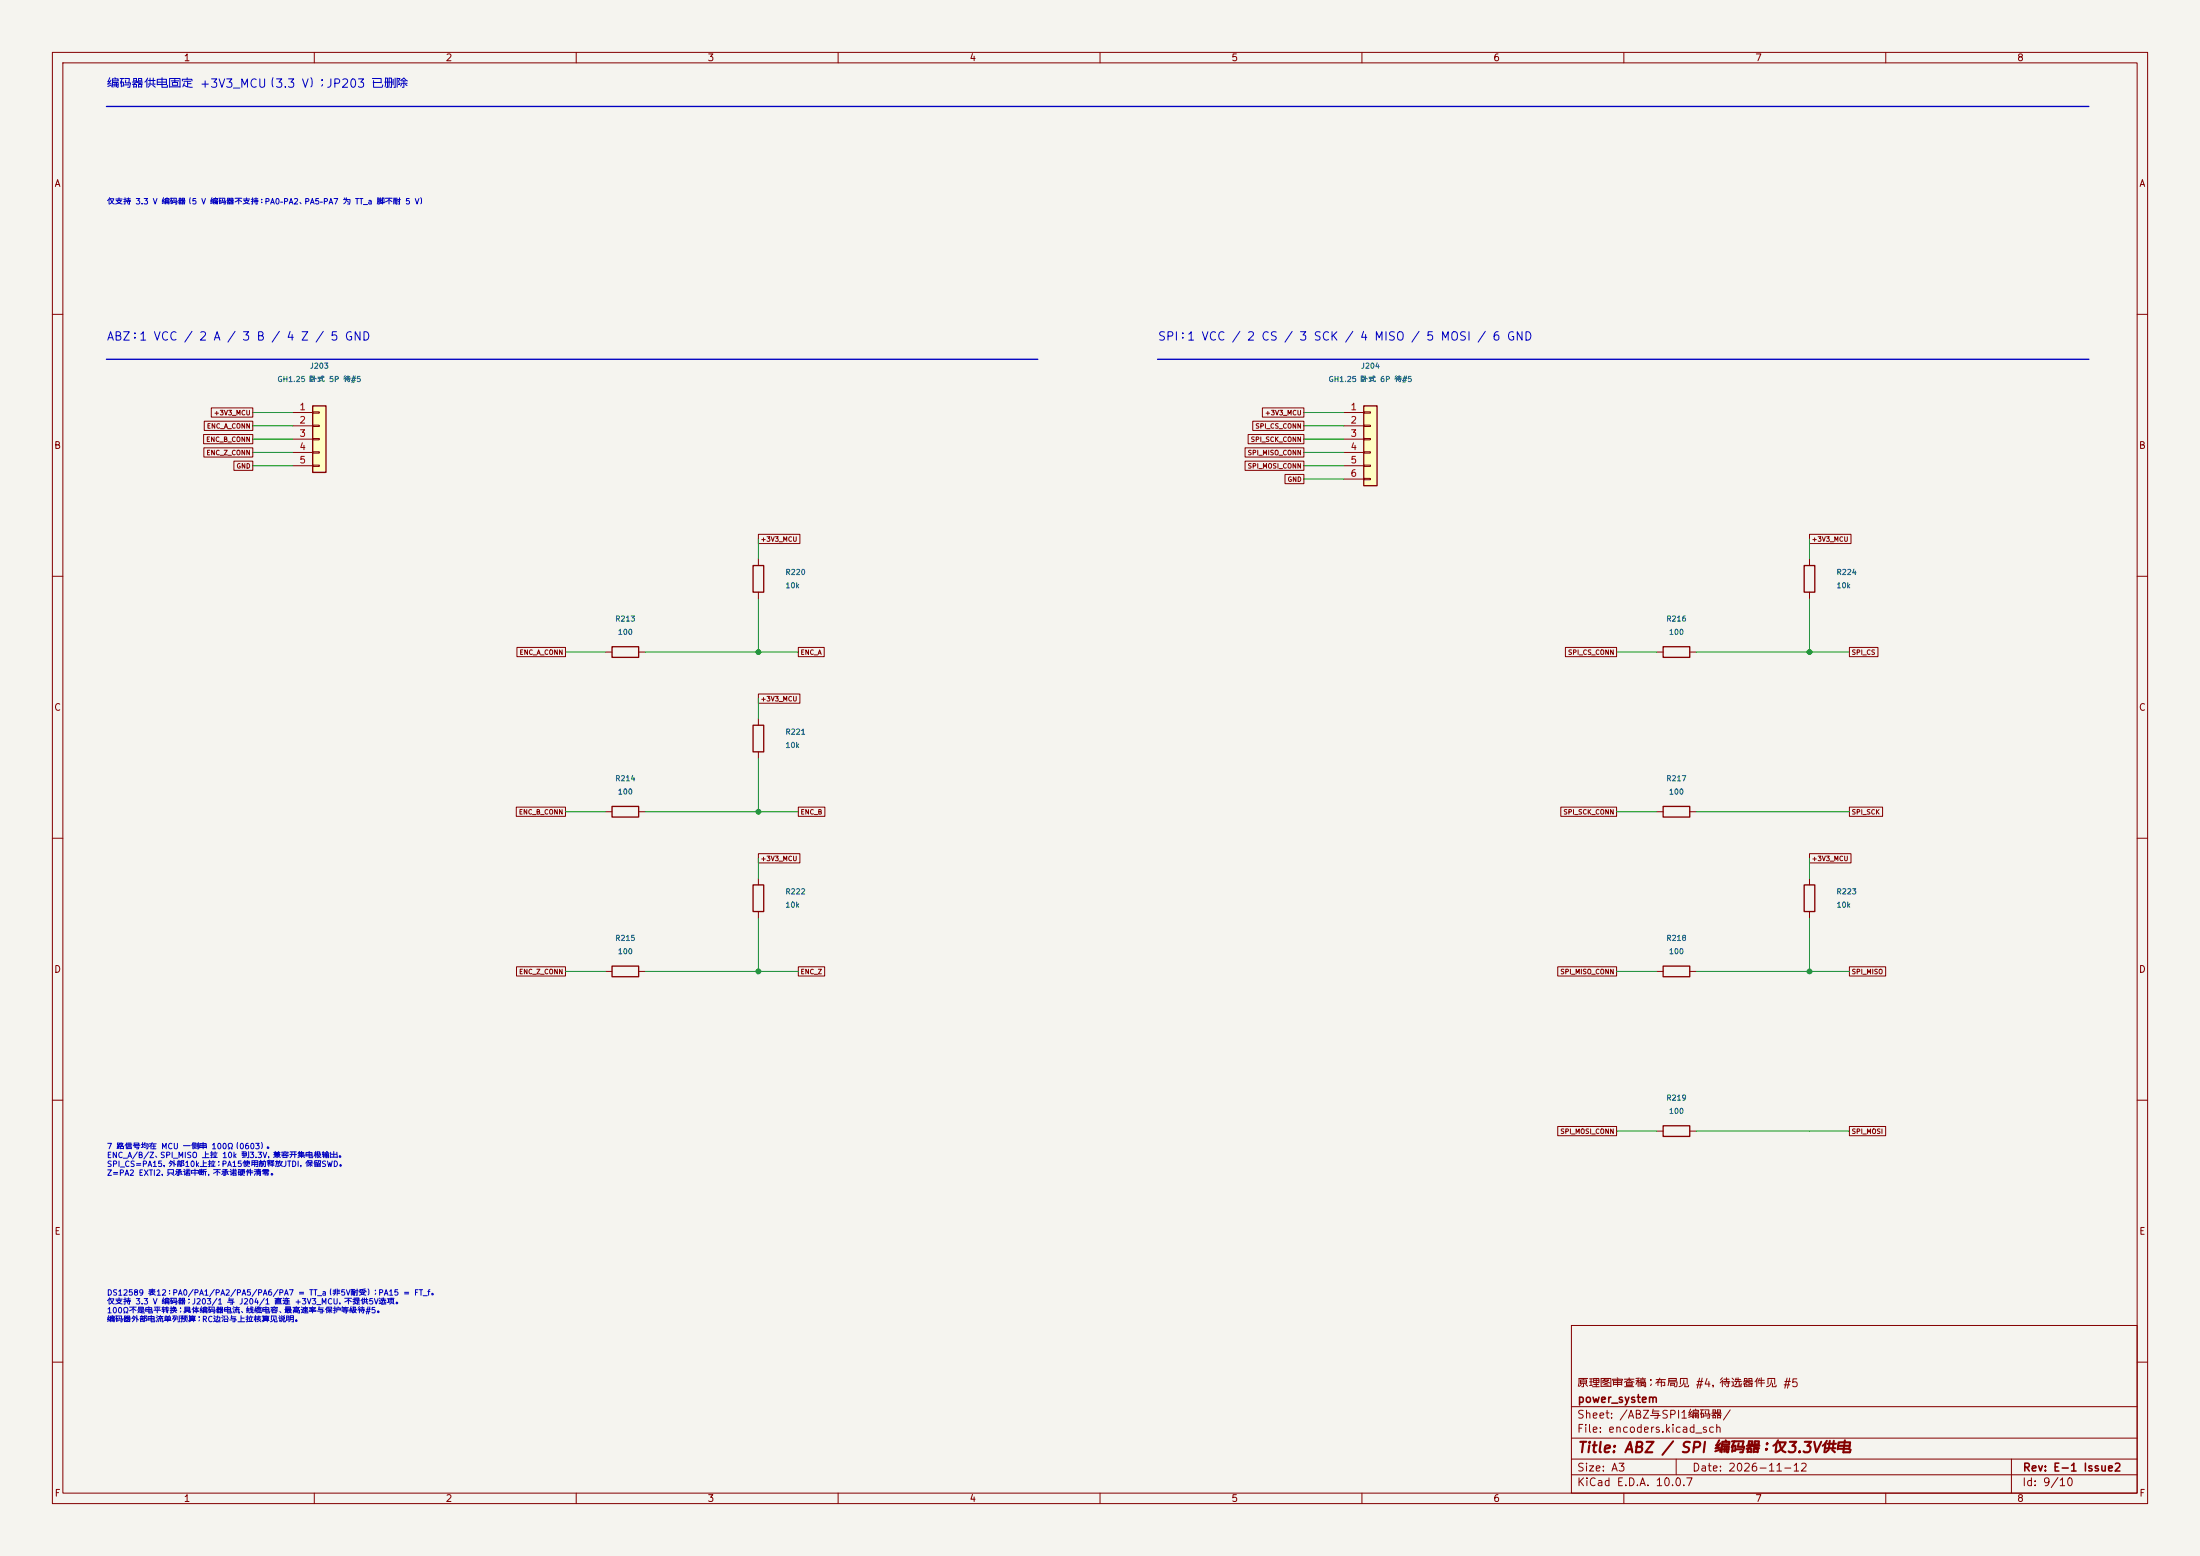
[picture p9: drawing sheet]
(kicad_sch
(version 20250114)
(generator "eeschema")
(generator_version "10.0")
(paper "A3")
(title_block (title "ABZ / SPI 编码器：仅3.3V供电") (date "2026-11-12") (rev "E-1 Issue2") (company "power_system") (comment 1 "原理图审查稿；布局见 #4，待选器件见 #5"))
(lib_symbols (symbol "Connector_Generic:Conn_01x05" (pin_names (offset 1.016) (hide yes)) (exclude_from_sim no) (in_bom yes) (on_board yes) (in_pos_files yes) (duplicate_pin_numbers_are_jumpers no) (property "Reference" "J" (at 0 7.62 0) (show_name no) (do_not_autoplace no) (effects (font (size 1.27 1.27)))) (property "Value" "Conn_01x05" (at 0 -7.62 0) (show_name no) (do_not_autoplace no) (effects (font (size 1.27 1.27)))) (property "Footprint" "" (at 0 0 0) (show_name no) (do_not_autoplace no) (hide yes) (effects (font (size 1.27 1.27)))) (property "Datasheet" "" (at 0 0 0) (show_name no) (do_not_autoplace no) (hide yes) (effects (font (size 1.27 1.27)))) (property "Description" "Generic connector, single row, 01x05, script generated (kicad-library-utils/schlib/autogen/connector/)" (at 0 0 0) (show_name no) (do_not_autoplace no) (hide yes) (effects (font (size 1.27 1.27)))) (property "ki_keywords" "connector" (at 0 0 0) (show_name no) (do_not_autoplace no) (hide yes) (effects (font (size 1.27 1.27)))) (property "ki_fp_filters" "Connector*:*_1x??_*" (at 0 0 0) (show_name no) (do_not_autoplace no) (hide yes) (effects (font (size 1.27 1.27)))) (symbol "Conn_01x05_1_1" (rectangle (start -1.27 6.35) (end 1.27 -6.35) (stroke (width 0.254) (type default)) (fill (type background))) (rectangle (start -1.27 5.207) (end 0 4.953) (stroke (width 0.1524) (type default)) (fill (type none))) (rectangle (start -1.27 2.667) (end 0 2.413) (stroke (width 0.1524) (type default)) (fill (type none))) (rectangle (start -1.27 0.127) (end 0 -0.127) (stroke (width 0.1524) (type default)) (fill (type none))) (rectangle (start -1.27 -2.413) (end 0 -2.667) (stroke (width 0.1524) (type default)) (fill (type none))) (rectangle (start -1.27 -4.953) (end 0 -5.207) (stroke (width 0.1524) (type default)) (fill (type none))) (pin passive line (at -5.08 5.08 0) (length 3.81) (name "Pin_1" (effects (font (size 1.27 1.27)))) (number "1" (effects (font (size 1.27 1.27))))) (pin passive line (at -5.08 2.54 0) (length 3.81) (name "Pin_2" (effects (font (size 1.27 1.27)))) (number "2" (effects (font (size 1.27 1.27))))) (pin passive line (at -5.08 0 0) (length 3.81) (name "Pin_3" (effects (font (size 1.27 1.27)))) (number "3" (effects (font (size 1.27 1.27))))) (pin passive line (at -5.08 -2.54 0) (length 3.81) (name "Pin_4" (effects (font (size 1.27 1.27)))) (number "4" (effects (font (size 1.27 1.27))))) (pin passive line (at -5.08 -5.08 0) (length 3.81) (name "Pin_5" (effects (font (size 1.27 1.27)))) (number "5" (effects (font (size 1.27 1.27)))))) (embedded_fonts no)) (symbol "Connector_Generic:Conn_01x06" (pin_names (offset 1.016) (hide yes)) (exclude_from_sim no) (in_bom yes) (on_board yes) (in_pos_files yes) (duplicate_pin_numbers_are_jumpers no) (property "Reference" "J" (at 0 7.62 0) (show_name no) (do_not_autoplace no) (effects (font (size 1.27 1.27)))) (property "Value" "Conn_01x06" (at 0 -10.16 0) (show_name no) (do_not_autoplace no) (effects (font (size 1.27 1.27)))) (property "Footprint" "" (at 0 0 0) (show_name no) (do_not_autoplace no) (hide yes) (effects (font (size 1.27 1.27)))) (property "Datasheet" "" (at 0 0 0) (show_name no) (do_not_autoplace no) (hide yes) (effects (font (size 1.27 1.27)))) (property "Description" "Generic connector, single row, 01x06, script generated (kicad-library-utils/schlib/autogen/connector/)" (at 0 0 0) (show_name no) (do_not_autoplace no) (hide yes) (effects (font (size 1.27 1.27)))) (property "ki_keywords" "connector" (at 0 0 0) (show_name no) (do_not_autoplace no) (hide yes) (effects (font (size 1.27 1.27)))) (property "ki_fp_filters" "Connector*:*_1x??_*" (at 0 0 0) (show_name no) (do_not_autoplace no) (hide yes) (effects (font (size 1.27 1.27)))) (symbol "Conn_01x06_1_1" (rectangle (start -1.27 6.35) (end 1.27 -8.89) (stroke (width 0.254) (type default)) (fill (type background))) (rectangle (start -1.27 5.207) (end 0 4.953) (stroke (width 0.1524) (type default)) (fill (type none))) (rectangle (start -1.27 2.667) (end 0 2.413) (stroke (width 0.1524) (type default)) (fill (type none))) (rectangle (start -1.27 0.127) (end 0 -0.127) (stroke (width 0.1524) (type default)) (fill (type none))) (rectangle (start -1.27 -2.413) (end 0 -2.667) (stroke (width 0.1524) (type default)) (fill (type none))) (rectangle (start -1.27 -4.953) (end 0 -5.207) (stroke (width 0.1524) (type default)) (fill (type none))) (rectangle (start -1.27 -7.493) (end 0 -7.747) (stroke (width 0.1524) (type default)) (fill (type none))) (pin passive line (at -5.08 5.08 0) (length 3.81) (name "Pin_1" (effects (font (size 1.27 1.27)))) (number "1" (effects (font (size 1.27 1.27))))) (pin passive line (at -5.08 2.54 0) (length 3.81) (name "Pin_2" (effects (font (size 1.27 1.27)))) (number "2" (effects (font (size 1.27 1.27))))) (pin passive line (at -5.08 0 0) (length 3.81) (name "Pin_3" (effects (font (size 1.27 1.27)))) (number "3" (effects (font (size 1.27 1.27))))) (pin passive line (at -5.08 -2.54 0) (length 3.81) (name "Pin_4" (effects (font (size 1.27 1.27)))) (number "4" (effects (font (size 1.27 1.27))))) (pin passive line (at -5.08 -5.08 0) (length 3.81) (name "Pin_5" (effects (font (size 1.27 1.27)))) (number "5" (effects (font (size 1.27 1.27))))) (pin passive line (at -5.08 -7.62 0) (length 3.81) (name "Pin_6" (effects (font (size 1.27 1.27)))) (number "6" (effects (font (size 1.27 1.27)))))) (embedded_fonts no)) (symbol "Device:R" (pin_numbers (hide yes)) (pin_names (offset 0)) (exclude_from_sim no) (in_bom yes) (on_board yes) (in_pos_files yes) (duplicate_pin_numbers_are_jumpers no) (property "Reference" "R" (at 2.032 0 90) (show_name no) (do_not_autoplace no) (effects (font (size 1.27 1.27)))) (property "Value" "R" (at 0 0 90) (show_name no) (do_not_autoplace no) (effects (font (size 1.27 1.27)))) (property "Footprint" "" (at -1.778 0 90) (show_name no) (do_not_autoplace no) (hide yes) (effects (font (size 1.27 1.27)))) (property "Datasheet" "" (at 0 0 0) (show_name no) (do_not_autoplace no) (hide yes) (effects (font (size 1.27 1.27)))) (property "Description" "Resistor" (at 0 0 0) (show_name no) (do_not_autoplace no) (hide yes) (effects (font (size 1.27 1.27)))) (property "ki_keywords" "R res resistor" (at 0 0 0) (show_name no) (do_not_autoplace no) (hide yes) (effects (font (size 1.27 1.27)))) (property "ki_fp_filters" "R_*" (at 0 0 0) (show_name no) (do_not_autoplace no) (hide yes) (effects (font (size 1.27 1.27)))) (symbol "R_0_1" (rectangle (start -1.016 -2.54) (end 1.016 2.54) (stroke (width 0.254) (type default)) (fill (type none)))) (symbol "R_1_1" (pin passive line (at 0 3.81 270) (length 1.27) (name "" (effects (font (size 1.27 1.27)))) (number "1" (effects (font (size 1.27 1.27))))) (pin passive line (at 0 -3.81 90) (length 1.27) (name "" (effects (font (size 1.27 1.27)))) (number "2" (effects (font (size 1.27 1.27)))))) (embedded_fonts no)))
(embedded_fonts no)
(text "编码器供电固定 +3V3_MCU（3.3 V）；JP203 已删除" (at 20.32 15.24 0) (effects (font (size 1.6 1.6)) (justify left top)))
(polyline (pts (xy 20.32 20.32) (xy 398.78 20.32)) (stroke (width 0.254) (type default)) (fill (type none)))
(text "仅支持 3.3 V 编码器（5 V 编码器不支持：PA0–PA2、PA5–PA7 为 TT_a 脚不耐 5 V）" (at 20.32 38.1 0) (effects (font (size 1.05 1.05)) (justify left top)))
(text "ABZ：1 VCC / 2 A / 3 B / 4 Z / 5 GND" (at 20.32 63.5 0) (effects (font (size 1.6 1.6)) (justify left top)))
(polyline (pts (xy 20.32 68.58) (xy 198.12 68.58)) (stroke (width 0.254) (type default)) (fill (type none)))
(text "SPI：1 VCC / 2 CS / 3 SCK / 4 MISO / 5 MOSI / 6 GND" (at 220.98 63.5 0) (effects (font (size 1.6 1.6)) (justify left top)))
(polyline (pts (xy 220.98 68.58) (xy 398.78 68.58)) (stroke (width 0.254) (type default)) (fill (type none)))
(symbol (lib_id "Connector_Generic:Conn_01x05") (at 60.96 83.82 0) (unit 1) (in_bom yes) (on_board yes) (dnp no) (property "Reference" "J203" (at 60.96 69.85 0) (effects (font (size 1.0 1.0)))) (property "Value" "GH1.25 卧式 5P 待#5" (at 60.96 72.39 0) (effects (font (size 1.0 1.0)))) (property "Footprint" "Connector_JST:JST_GH_SM05B-GHS-TB_1x05-1MP_P1.25mm_Horizontal" (at 0 0 0) (hide yes) (effects (font (size 1.0 1.0)))) (property "Datasheet" "https://www.jst-mfg.com/product/detail_e.php?series=105" (at 0 0 0) (hide yes) (effects (font (size 1.0 1.0)))) (property "Description" "Generic connector, single row, 01x05, script generated (kicad-library-utils/schlib/autogen/connector/)" (at 0 0 0) (hide yes) (effects (font (size 1.0 1.0)))) (property "MPN" "待#5" (at 0 0 0) (hide yes) (effects (font (size 1.0 1.0)))) (property "LCSC" "待#5" (at 0 0 0) (hide yes) (effects (font (size 1.0 1.0)))) (property "Design_Note" "板边侧插；插头在板外；官方封装仅作候选，待#5核对实际料号" (at 0 0 0) (hide yes) (effects (font (size 1.0 1.0)))) (pin "1") (pin "2") (pin "3") (pin "4") (pin "5"))
(wire (pts (xy 55.88 78.74) (xy 48.26 78.74)) (stroke (width 0) (type default)))
(global_label "+3V3_MCU" (shape passive) (at 48.26 78.74 180) (effects (font (size 0.88 0.88)) (justify right)))
(wire (pts (xy 55.88 81.28) (xy 48.26 81.28)) (stroke (width 0) (type default)))
(global_label "ENC_A_CONN" (shape passive) (at 48.26 81.28 180) (effects (font (size 0.88 0.88)) (justify right)))
(wire (pts (xy 55.88 83.82) (xy 48.26 83.82)) (stroke (width 0) (type default)))
(global_label "ENC_B_CONN" (shape passive) (at 48.26 83.82 180) (effects (font (size 0.88 0.88)) (justify right)))
(wire (pts (xy 55.88 86.36) (xy 48.26 86.36)) (stroke (width 0) (type default)))
(global_label "ENC_Z_CONN" (shape passive) (at 48.26 86.36 180) (effects (font (size 0.88 0.88)) (justify right)))
(wire (pts (xy 55.88 88.9) (xy 48.26 88.9)) (stroke (width 0) (type default)))
(global_label "GND" (shape passive) (at 48.26 88.9 180) (effects (font (size 0.88 0.88)) (justify right)))
(symbol (lib_id "Connector_Generic:Conn_01x06") (at 261.62 83.82 0) (unit 1) (in_bom yes) (on_board yes) (dnp no) (property "Reference" "J204" (at 261.62 69.85 0) (effects (font (size 1.0 1.0)))) (property "Value" "GH1.25 卧式 6P 待#5" (at 261.62 72.39 0) (effects (font (size 1.0 1.0)))) (property "Footprint" "Connector_JST:JST_GH_SM06B-GHS-TB_1x06-1MP_P1.25mm_Horizontal" (at 0 0 0) (hide yes) (effects (font (size 1.0 1.0)))) (property "Datasheet" "https://www.jst-mfg.com/product/detail_e.php?series=105" (at 0 0 0) (hide yes) (effects (font (size 1.0 1.0)))) (property "Description" "Generic connector, single row, 01x06, script generated (kicad-library-utils/schlib/autogen/connector/)" (at 0 0 0) (hide yes) (effects (font (size 1.0 1.0)))) (property "MPN" "待#5" (at 0 0 0) (hide yes) (effects (font (size 1.0 1.0)))) (property "LCSC" "待#5" (at 0 0 0) (hide yes) (effects (font (size 1.0 1.0)))) (property "Design_Note" "板边侧插；插头在板外；官方封装仅作候选，待#5核对实际料号" (at 0 0 0) (hide yes) (effects (font (size 1.0 1.0)))) (pin "1") (pin "2") (pin "3") (pin "4") (pin "5") (pin "6"))
(wire (pts (xy 256.54 78.74) (xy 248.92 78.74)) (stroke (width 0) (type default)))
(global_label "+3V3_MCU" (shape passive) (at 248.92 78.74 180) (effects (font (size 0.88 0.88)) (justify right)))
(wire (pts (xy 256.54 81.28) (xy 248.92 81.28)) (stroke (width 0) (type default)))
(global_label "SPI_CS_CONN" (shape passive) (at 248.92 81.28 180) (effects (font (size 0.88 0.88)) (justify right)))
(wire (pts (xy 256.54 83.82) (xy 248.92 83.82)) (stroke (width 0) (type default)))
(global_label "SPI_SCK_CONN" (shape passive) (at 248.92 83.82 180) (effects (font (size 0.88 0.88)) (justify right)))
(wire (pts (xy 256.54 86.36) (xy 248.92 86.36)) (stroke (width 0) (type default)))
(global_label "SPI_MISO_CONN" (shape passive) (at 248.92 86.36 180) (effects (font (size 0.88 0.88)) (justify right)))
(wire (pts (xy 256.54 88.9) (xy 248.92 88.9)) (stroke (width 0) (type default)))
(global_label "SPI_MOSI_CONN" (shape passive) (at 248.92 88.9 180) (effects (font (size 0.88 0.88)) (justify right)))
(wire (pts (xy 256.54 91.44) (xy 248.92 91.44)) (stroke (width 0) (type default)))
(global_label "GND" (shape passive) (at 248.92 91.44 180) (effects (font (size 0.88 0.88)) (justify right)))
(symbol (lib_id "Device:R") (at 119.38 124.46 90) (unit 1) (in_bom yes) (on_board yes) (dnp no) (property "Reference" "R213" (at 119.38 118.11 90) (effects (font (size 1.0 1.0)))) (property "Value" "100" (at 119.38 120.64999999999999 90) (effects (font (size 1.0 1.0)))) (property "Footprint" "Resistor_SMD:R_0603_1608Metric" (at 0 0 0) (hide yes) (effects (font (size 1.0 1.0)))) (property "Datasheet" "待#5" (at 0 0 0) (hide yes) (effects (font (size 1.0 1.0)))) (property "Description" "Resistor" (at 0 0 0) (hide yes) (effects (font (size 1.0 1.0)))) (property "MPN" "待#5" (at 0 0 0) (hide yes) (effects (font (size 1.0 1.0)))) (property "LCSC" "待#5" (at 0 0 0) (hide yes) (effects (font (size 1.0 1.0)))) (property "Design_Note" "MCU侧串联；抑制边沿振铃和瞬态电流，不是5V电平转换" (at 0 0 0) (hide yes) (effects (font (size 1.0 1.0)))) (pin "1") (pin "2"))
(wire (pts (xy 115.57 124.46) (xy 107.95 124.46)) (stroke (width 0) (type default)))
(global_label "ENC_A_CONN" (shape passive) (at 107.95 124.46 180) (effects (font (size 0.88 0.88)) (justify right)))
(wire (pts (xy 123.19 124.46) (xy 144.78 124.46)) (stroke (width 0) (type default)))
(wire (pts (xy 144.78 124.46) (xy 152.4 124.46)) (stroke (width 0) (type default)))
(global_label "ENC_A" (shape passive) (at 152.4 124.46 0) (effects (font (size 0.88 0.88)) (justify left)))
(symbol (lib_id "Device:R") (at 144.78 110.49 0) (unit 1) (in_bom yes) (on_board yes) (dnp no) (property "Reference" "R220" (at 149.86 109.22 0) (effects (font (size 1.0 1.0)) (justify left))) (property "Value" "10k" (at 149.86 111.76 0) (effects (font (size 1.0 1.0)) (justify left))) (property "Footprint" "Resistor_SMD:R_0603_1608Metric" (at 0 0 0) (hide yes) (effects (font (size 1.0 1.0)))) (property "Datasheet" "待#5" (at 0 0 0) (hide yes) (effects (font (size 1.0 1.0)))) (property "Description" "Resistor" (at 0 0 0) (hide yes) (effects (font (size 1.0 1.0)))) (property "MPN" "待#5" (at 0 0 0) (hide yes) (effects (font (size 1.0 1.0)))) (property "LCSC" "待#5" (at 0 0 0) (hide yes) (effects (font (size 1.0 1.0)))) (property "Design_Note" "开集电极输入上拉到3.3V" (at 0 0 0) (hide yes) (effects (font (size 1.0 1.0)))) (pin "1") (pin "2"))
(wire (pts (xy 144.78 106.68) (xy 144.78 102.87)) (stroke (width 0) (type default)))
(global_label "+3V3_MCU" (shape passive) (at 144.78 102.87 0) (effects (font (size 0.88 0.88)) (justify left)))
(wire (pts (xy 144.78 114.3) (xy 144.78 124.46)) (stroke (width 0) (type default)))
(junction (at 144.78 124.46) (diameter 0) (color 0 0 0 0))
(symbol (lib_id "Device:R") (at 119.38 154.94 90) (unit 1) (in_bom yes) (on_board yes) (dnp no) (property "Reference" "R214" (at 119.38 148.59 90) (effects (font (size 1.0 1.0)))) (property "Value" "100" (at 119.38 151.13 90) (effects (font (size 1.0 1.0)))) (property "Footprint" "Resistor_SMD:R_0603_1608Metric" (at 0 0 0) (hide yes) (effects (font (size 1.0 1.0)))) (property "Datasheet" "待#5" (at 0 0 0) (hide yes) (effects (font (size 1.0 1.0)))) (property "Description" "Resistor" (at 0 0 0) (hide yes) (effects (font (size 1.0 1.0)))) (property "MPN" "待#5" (at 0 0 0) (hide yes) (effects (font (size 1.0 1.0)))) (property "LCSC" "待#5" (at 0 0 0) (hide yes) (effects (font (size 1.0 1.0)))) (property "Design_Note" "MCU侧串联；抑制边沿振铃和瞬态电流，不是5V电平转换" (at 0 0 0) (hide yes) (effects (font (size 1.0 1.0)))) (pin "1") (pin "2"))
(wire (pts (xy 115.57 154.94) (xy 107.95 154.94)) (stroke (width 0) (type default)))
(global_label "ENC_B_CONN" (shape passive) (at 107.95 154.94 180) (effects (font (size 0.88 0.88)) (justify right)))
(wire (pts (xy 123.19 154.94) (xy 144.78 154.94)) (stroke (width 0) (type default)))
(wire (pts (xy 144.78 154.94) (xy 152.4 154.94)) (stroke (width 0) (type default)))
(global_label "ENC_B" (shape passive) (at 152.4 154.94 0) (effects (font (size 0.88 0.88)) (justify left)))
(symbol (lib_id "Device:R") (at 144.78 140.97 0) (unit 1) (in_bom yes) (on_board yes) (dnp no) (property "Reference" "R221" (at 149.86 139.7 0) (effects (font (size 1.0 1.0)) (justify left))) (property "Value" "10k" (at 149.86 142.24 0) (effects (font (size 1.0 1.0)) (justify left))) (property "Footprint" "Resistor_SMD:R_0603_1608Metric" (at 0 0 0) (hide yes) (effects (font (size 1.0 1.0)))) (property "Datasheet" "待#5" (at 0 0 0) (hide yes) (effects (font (size 1.0 1.0)))) (property "Description" "Resistor" (at 0 0 0) (hide yes) (effects (font (size 1.0 1.0)))) (property "MPN" "待#5" (at 0 0 0) (hide yes) (effects (font (size 1.0 1.0)))) (property "LCSC" "待#5" (at 0 0 0) (hide yes) (effects (font (size 1.0 1.0)))) (property "Design_Note" "开集电极输入上拉到3.3V" (at 0 0 0) (hide yes) (effects (font (size 1.0 1.0)))) (pin "1") (pin "2"))
(wire (pts (xy 144.78 137.16) (xy 144.78 133.35)) (stroke (width 0) (type default)))
(global_label "+3V3_MCU" (shape passive) (at 144.78 133.35 0) (effects (font (size 0.88 0.88)) (justify left)))
(wire (pts (xy 144.78 144.78) (xy 144.78 154.94)) (stroke (width 0) (type default)))
(junction (at 144.78 154.94) (diameter 0) (color 0 0 0 0))
(symbol (lib_id "Device:R") (at 119.38 185.42 90) (unit 1) (in_bom yes) (on_board yes) (dnp no) (property "Reference" "R215" (at 119.38 179.07 90) (effects (font (size 1.0 1.0)))) (property "Value" "100" (at 119.38 181.60999999999999 90) (effects (font (size 1.0 1.0)))) (property "Footprint" "Resistor_SMD:R_0603_1608Metric" (at 0 0 0) (hide yes) (effects (font (size 1.0 1.0)))) (property "Datasheet" "待#5" (at 0 0 0) (hide yes) (effects (font (size 1.0 1.0)))) (property "Description" "Resistor" (at 0 0 0) (hide yes) (effects (font (size 1.0 1.0)))) (property "MPN" "待#5" (at 0 0 0) (hide yes) (effects (font (size 1.0 1.0)))) (property "LCSC" "待#5" (at 0 0 0) (hide yes) (effects (font (size 1.0 1.0)))) (property "Design_Note" "MCU侧串联；抑制边沿振铃和瞬态电流，不是5V电平转换" (at 0 0 0) (hide yes) (effects (font (size 1.0 1.0)))) (pin "1") (pin "2"))
(wire (pts (xy 115.57 185.42) (xy 107.95 185.42)) (stroke (width 0) (type default)))
(global_label "ENC_Z_CONN" (shape passive) (at 107.95 185.42 180) (effects (font (size 0.88 0.88)) (justify right)))
(wire (pts (xy 123.19 185.42) (xy 144.78 185.42)) (stroke (width 0) (type default)))
(wire (pts (xy 144.78 185.42) (xy 152.4 185.42)) (stroke (width 0) (type default)))
(global_label "ENC_Z" (shape passive) (at 152.4 185.42 0) (effects (font (size 0.88 0.88)) (justify left)))
(symbol (lib_id "Device:R") (at 144.78 171.45 0) (unit 1) (in_bom yes) (on_board yes) (dnp no) (property "Reference" "R222" (at 149.86 170.18 0) (effects (font (size 1.0 1.0)) (justify left))) (property "Value" "10k" (at 149.86 172.72 0) (effects (font (size 1.0 1.0)) (justify left))) (property "Footprint" "Resistor_SMD:R_0603_1608Metric" (at 0 0 0) (hide yes) (effects (font (size 1.0 1.0)))) (property "Datasheet" "待#5" (at 0 0 0) (hide yes) (effects (font (size 1.0 1.0)))) (property "Description" "Resistor" (at 0 0 0) (hide yes) (effects (font (size 1.0 1.0)))) (property "MPN" "待#5" (at 0 0 0) (hide yes) (effects (font (size 1.0 1.0)))) (property "LCSC" "待#5" (at 0 0 0) (hide yes) (effects (font (size 1.0 1.0)))) (property "Design_Note" "开集电极输入上拉到3.3V" (at 0 0 0) (hide yes) (effects (font (size 1.0 1.0)))) (pin "1") (pin "2"))
(wire (pts (xy 144.78 167.64) (xy 144.78 163.83)) (stroke (width 0) (type default)))
(global_label "+3V3_MCU" (shape passive) (at 144.78 163.83 0) (effects (font (size 0.88 0.88)) (justify left)))
(wire (pts (xy 144.78 175.26) (xy 144.78 185.42)) (stroke (width 0) (type default)))
(junction (at 144.78 185.42) (diameter 0) (color 0 0 0 0))
(symbol (lib_id "Device:R") (at 320.04 124.46 90) (unit 1) (in_bom yes) (on_board yes) (dnp no) (property "Reference" "R216" (at 320.04 118.11 90) (effects (font (size 1.0 1.0)))) (property "Value" "100" (at 320.04 120.64999999999999 90) (effects (font (size 1.0 1.0)))) (property "Footprint" "Resistor_SMD:R_0603_1608Metric" (at 0 0 0) (hide yes) (effects (font (size 1.0 1.0)))) (property "Datasheet" "待#5" (at 0 0 0) (hide yes) (effects (font (size 1.0 1.0)))) (property "Description" "Resistor" (at 0 0 0) (hide yes) (effects (font (size 1.0 1.0)))) (property "MPN" "待#5" (at 0 0 0) (hide yes) (effects (font (size 1.0 1.0)))) (property "LCSC" "待#5" (at 0 0 0) (hide yes) (effects (font (size 1.0 1.0)))) (property "Design_Note" "MCU侧串联；抑制边沿振铃和瞬态电流，不是5V电平转换" (at 0 0 0) (hide yes) (effects (font (size 1.0 1.0)))) (pin "1") (pin "2"))
(wire (pts (xy 316.23 124.46) (xy 308.61 124.46)) (stroke (width 0) (type default)))
(global_label "SPI_CS_CONN" (shape passive) (at 308.61 124.46 180) (effects (font (size 0.88 0.88)) (justify right)))
(wire (pts (xy 323.85 124.46) (xy 345.44 124.46)) (stroke (width 0) (type default)))
(wire (pts (xy 345.44 124.46) (xy 353.06 124.46)) (stroke (width 0) (type default)))
(global_label "SPI_CS" (shape passive) (at 353.06 124.46 0) (effects (font (size 0.88 0.88)) (justify left)))
(symbol (lib_id "Device:R") (at 345.44 110.49 0) (unit 1) (in_bom yes) (on_board yes) (dnp no) (property "Reference" "R224" (at 350.52 109.22 0) (effects (font (size 1.0 1.0)) (justify left))) (property "Value" "10k" (at 350.52 111.76 0) (effects (font (size 1.0 1.0)) (justify left))) (property "Footprint" "Resistor_SMD:R_0603_1608Metric" (at 0 0 0) (hide yes) (effects (font (size 1.0 1.0)))) (property "Datasheet" "待#5" (at 0 0 0) (hide yes) (effects (font (size 1.0 1.0)))) (property "Description" "Resistor" (at 0 0 0) (hide yes) (effects (font (size 1.0 1.0)))) (property "MPN" "待#5" (at 0 0 0) (hide yes) (effects (font (size 1.0 1.0)))) (property "LCSC" "待#5" (at 0 0 0) (hide yes) (effects (font (size 1.0 1.0)))) (property "Design_Note" "PA15外部上拉，复位时片选无效高" (at 0 0 0) (hide yes) (effects (font (size 1.0 1.0)))) (pin "1") (pin "2"))
(wire (pts (xy 345.44 106.68) (xy 345.44 102.87)) (stroke (width 0) (type default)))
(global_label "+3V3_MCU" (shape passive) (at 345.44 102.87 0) (effects (font (size 0.88 0.88)) (justify left)))
(wire (pts (xy 345.44 114.3) (xy 345.44 124.46)) (stroke (width 0) (type default)))
(junction (at 345.44 124.46) (diameter 0) (color 0 0 0 0))
(symbol (lib_id "Device:R") (at 320.04 154.94 90) (unit 1) (in_bom yes) (on_board yes) (dnp no) (property "Reference" "R217" (at 320.04 148.59 90) (effects (font (size 1.0 1.0)))) (property "Value" "100" (at 320.04 151.13 90) (effects (font (size 1.0 1.0)))) (property "Footprint" "Resistor_SMD:R_0603_1608Metric" (at 0 0 0) (hide yes) (effects (font (size 1.0 1.0)))) (property "Datasheet" "待#5" (at 0 0 0) (hide yes) (effects (font (size 1.0 1.0)))) (property "Description" "Resistor" (at 0 0 0) (hide yes) (effects (font (size 1.0 1.0)))) (property "MPN" "待#5" (at 0 0 0) (hide yes) (effects (font (size 1.0 1.0)))) (property "LCSC" "待#5" (at 0 0 0) (hide yes) (effects (font (size 1.0 1.0)))) (property "Design_Note" "MCU侧串联；抑制边沿振铃和瞬态电流，不是5V电平转换" (at 0 0 0) (hide yes) (effects (font (size 1.0 1.0)))) (pin "1") (pin "2"))
(wire (pts (xy 316.23 154.94) (xy 308.61 154.94)) (stroke (width 0) (type default)))
(global_label "SPI_SCK_CONN" (shape passive) (at 308.61 154.94 180) (effects (font (size 0.88 0.88)) (justify right)))
(wire (pts (xy 323.85 154.94) (xy 345.44 154.94)) (stroke (width 0) (type default)))
(wire (pts (xy 345.44 154.94) (xy 353.06 154.94)) (stroke (width 0) (type default)))
(global_label "SPI_SCK" (shape passive) (at 353.06 154.94 0) (effects (font (size 0.88 0.88)) (justify left)))
(symbol (lib_id "Device:R") (at 320.04 185.42 90) (unit 1) (in_bom yes) (on_board yes) (dnp no) (property "Reference" "R218" (at 320.04 179.07 90) (effects (font (size 1.0 1.0)))) (property "Value" "100" (at 320.04 181.60999999999999 90) (effects (font (size 1.0 1.0)))) (property "Footprint" "Resistor_SMD:R_0603_1608Metric" (at 0 0 0) (hide yes) (effects (font (size 1.0 1.0)))) (property "Datasheet" "待#5" (at 0 0 0) (hide yes) (effects (font (size 1.0 1.0)))) (property "Description" "Resistor" (at 0 0 0) (hide yes) (effects (font (size 1.0 1.0)))) (property "MPN" "待#5" (at 0 0 0) (hide yes) (effects (font (size 1.0 1.0)))) (property "LCSC" "待#5" (at 0 0 0) (hide yes) (effects (font (size 1.0 1.0)))) (property "Design_Note" "MCU侧串联；抑制边沿振铃和瞬态电流，不是5V电平转换" (at 0 0 0) (hide yes) (effects (font (size 1.0 1.0)))) (pin "1") (pin "2"))
(wire (pts (xy 316.23 185.42) (xy 308.61 185.42)) (stroke (width 0) (type default)))
(global_label "SPI_MISO_CONN" (shape passive) (at 308.61 185.42 180) (effects (font (size 0.88 0.88)) (justify right)))
(wire (pts (xy 323.85 185.42) (xy 345.44 185.42)) (stroke (width 0) (type default)))
(wire (pts (xy 345.44 185.42) (xy 353.06 185.42)) (stroke (width 0) (type default)))
(global_label "SPI_MISO" (shape passive) (at 353.06 185.42 0) (effects (font (size 0.88 0.88)) (justify left)))
(symbol (lib_id "Device:R") (at 345.44 171.45 0) (unit 1) (in_bom yes) (on_board yes) (dnp no) (property "Reference" "R223" (at 350.52 170.18 0) (effects (font (size 1.0 1.0)) (justify left))) (property "Value" "10k" (at 350.52 172.72 0) (effects (font (size 1.0 1.0)) (justify left))) (property "Footprint" "Resistor_SMD:R_0603_1608Metric" (at 0 0 0) (hide yes) (effects (font (size 1.0 1.0)))) (property "Datasheet" "待#5" (at 0 0 0) (hide yes) (effects (font (size 1.0 1.0)))) (property "Description" "Resistor" (at 0 0 0) (hide yes) (effects (font (size 1.0 1.0)))) (property "MPN" "待#5" (at 0 0 0) (hide yes) (effects (font (size 1.0 1.0)))) (property "LCSC" "待#5" (at 0 0 0) (hide yes) (effects (font (size 1.0 1.0)))) (property "Design_Note" "开集电极输入上拉到3.3V" (at 0 0 0) (hide yes) (effects (font (size 1.0 1.0)))) (pin "1") (pin "2"))
(wire (pts (xy 345.44 167.64) (xy 345.44 163.83)) (stroke (width 0) (type default)))
(global_label "+3V3_MCU" (shape passive) (at 345.44 163.83 0) (effects (font (size 0.88 0.88)) (justify left)))
(wire (pts (xy 345.44 175.26) (xy 345.44 185.42)) (stroke (width 0) (type default)))
(junction (at 345.44 185.42) (diameter 0) (color 0 0 0 0))
(symbol (lib_id "Device:R") (at 320.04 215.89999999999998 90) (unit 1) (in_bom yes) (on_board yes) (dnp no) (property "Reference" "R219" (at 320.04 209.54999999999998 90) (effects (font (size 1.0 1.0)))) (property "Value" "100" (at 320.04 212.08999999999997 90) (effects (font (size 1.0 1.0)))) (property "Footprint" "Resistor_SMD:R_0603_1608Metric" (at 0 0 0) (hide yes) (effects (font (size 1.0 1.0)))) (property "Datasheet" "待#5" (at 0 0 0) (hide yes) (effects (font (size 1.0 1.0)))) (property "Description" "Resistor" (at 0 0 0) (hide yes) (effects (font (size 1.0 1.0)))) (property "MPN" "待#5" (at 0 0 0) (hide yes) (effects (font (size 1.0 1.0)))) (property "LCSC" "待#5" (at 0 0 0) (hide yes) (effects (font (size 1.0 1.0)))) (property "Design_Note" "MCU侧串联；抑制边沿振铃和瞬态电流，不是5V电平转换" (at 0 0 0) (hide yes) (effects (font (size 1.0 1.0)))) (pin "1") (pin "2"))
(wire (pts (xy 316.23 215.9) (xy 308.61 215.9)) (stroke (width 0) (type default)))
(global_label "SPI_MOSI_CONN" (shape passive) (at 308.61 215.9 180) (effects (font (size 0.88 0.88)) (justify right)))
(wire (pts (xy 323.85 215.9) (xy 345.44 215.89999999999998)) (stroke (width 0) (type default)))
(wire (pts (xy 345.44 215.89999999999998) (xy 353.06 215.89999999999998)) (stroke (width 0) (type default)))
(global_label "SPI_MOSI" (shape passive) (at 353.06 215.89999999999998 0) (effects (font (size 0.88 0.88)) (justify left)))
(text "7 路信号均在 MCU 一侧串 100Ω（0603）。\nENC_A/B/Z、SPI_MISO 上拉 10k 到3.3V，兼容开集电极输出。\nSPI_CS=PA15，外部10k上拉；PA15使用前释放JTDI，保留SWD。\nZ=PA2 EXTI2，只承诺中断，不承诺硬件清零。" (at 20.32 218.44 0) (effects (font (size 1.05 1.05)) (justify left top)))
(text "DS12589 表12：PA0/PA1/PA2/PA5/PA6/PA7 = TT_a（非5V耐受）；PA15 = FT_f。\n仅支持 3.3 V 编码器；J203/1 与 J204/1 直连 +3V3_MCU，不提供5V选项。\n100Ω不是电平转换；具体编码器电流、线缆电容、最高速率与保护等级待#5。\n编码器外部电流单列预算；RC边沿与上拉核算见说明。" (at 20.32 246.38 0) (effects (font (size 1.05 1.05)) (justify left top))))
